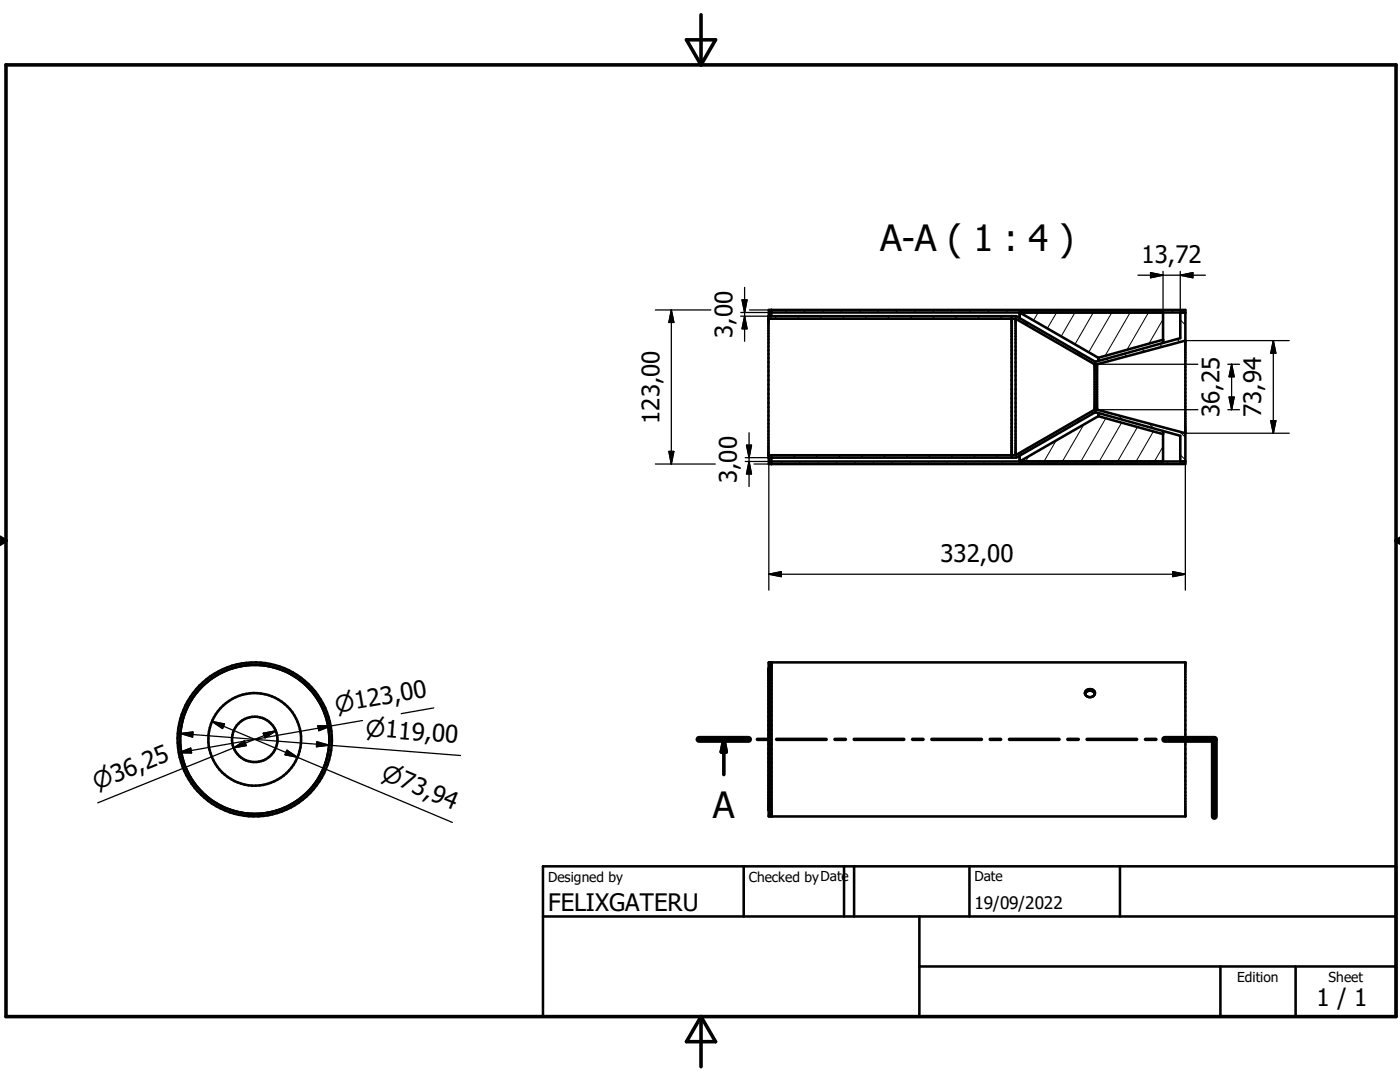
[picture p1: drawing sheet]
<svg xmlns="http://www.w3.org/2000/svg" width="279mm" height="216mm" viewBox="0 0 279 216" stroke-linecap="round" stroke-linejoin="round" font-family="sans-serif">
<g fill="none" stroke="#000" stroke-width=".2">
<path d="M153.9 62.3l-.5 .3M155.1 63.1l-.5 .5M156.7 61.8l.3 .6M159.6 63.1l-.5 .5M160.4 61.8l.3 .6M164.1 63.1l-.5 .5M164.1 61.8l.2 .6M167.7 61.8l.3 .6M168.6 63.1l-.5 .5M171.4 61.8l.3 .6M173.1 63.1l-.5 .5M175.1 61.8l.3 .6"/>
<path d="M177.6 63.1l-.5 .5M178.7 61.8l.3 .6M182.1 63.1l-.5 .5M182.4 61.8l.3 .6M186.1 61.8l.3 .6M186.6 63.1l-.5 .5M189.8 61.8l.2 .6M191.1 63.1l-.6 .5M193.4 61.8l.3 .6M195.6 63.1l-.5 .5M197.1 61.8l.3 .6M200.1 63.1l-.5 .5"/>
<path d="M200.8 61.8l.3 .6M203.5 62.4h.1M204.1 63.8l1.3 1.4M204.4 61.8l.3 .6M207.2 62.4l-.9 1.5M208.1 61.8l.3 .6M210.9 62.4l-1.9 3.1M211.8 61.8l.3 .6M214.5 62.4l-2.7 4.7M214.7 69.9l1.4 1.4M215.5 61.8l.3 .6M218.2 62.4l-3.7 6.3"/>
<path d="M219.1 61.8l.3 .6M220.8 71.6l.5 .5M221.9 62.4l-4.6 7.9M222.8 61.8l.3 .6M224.3 70.6l.6 .5M225.5 62.4l-5 8.6M226.5 61.8l.3 .6M227.9 69.6l.5 .5M229.2 62.4l-4.3 7.4M230.2 61.8l.2 .6M231.4 68.6l.6 .6M232.1 63.7l-2.8 4.9"/>
<path d="M233.8 61.8l.3 .6M234.9 67.7l.6 .6M235.5 63.8l1.1 1M153.9 91.8l-.5 .3M154.3 90.8l-.5 .5M155.9 92.1l.2 .5M158.8 90.8l-.5 .5M159.5 92.1l.3 .5M163.2 92.1l.3 .5M163.3 90.8l-.5 .5M166.9 92.1l.2 .5M167.8 90.8l-.5 .5"/>
<path d="M170.5 92.1l.3 .5M172.3 90.8l-.5 .5M174.2 92.1l.3 .5M176.8 90.8l-.5 .5M177.9 92.1l.3 .5M181.3 90.8l-.5 .5M181.5 92.1l.3 .5M185.2 92.1l.3 .5M185.8 90.8l-.5 .5M188.9 92.1l.3 .5M190.2 90.8l-.4 .5M192.6 92.1l.3 .5"/>
<path d="M194.7 90.8l-.5 .5M196.2 92.1l.3 .5M199.2 90.8l-.5 .5M199.9 92.1l.3 .5M203.6 92.1l.3 .5M203.6 90.3l.4 .4M205.3 91.1l-.6 1M206.5 88.7l.3 .3M207.3 92.1l.2 .5M209.3 87l.4 .4M210.8 87.9l-2.4 4.2M210.9 92.1l.3 .5"/>
<path d="M212.2 85.4l.3 .3M214.6 92.1l.3 .5M215 83.7l.4 .4M216.3 84.7l-4.3 7.4M217.9 82.1l.3 .3M218.3 92.1l.3 .5M220.7 83.5l-5 8.6M221.9 92.1l.3 .5M223.2 82.9l.8 .9M223.8 84.3l-4.4 7.8M225.6 92.1l.3 .5M227 85.2l-4 6.9"/>
<path d="M229.3 84.5l1 1M229.3 92.1l.3 .5M230.2 86.1l-3.5 6M232.1 89.1l-1.7 3M233 92.1l.2 .5M235.4 86.1l1.2 1.2M235.5 90.8l1.1 1"/>
</g>
<g fill="none" stroke="#000" stroke-width=".51">
<path d="M153.4 63.6h49.3M153.4 63.1v-1.3h83.2v30.8h-83.2v-1.3M153.9 61.8v1.3M153.9 62.4h82.7M201.9 63.1v28.2M202.7 63.6l15.8 9.1M202.7 63.6v27.2M203.5 63.5v-1.1l15.7 9M218.5 72.7h.4M218.5 72.7v9.1M218.9 72.7v9.1M219.2 71.4v.6"/>
<path d="M232.1 67.8l-12.9 3.6M232.1 62.4v6M235.5 62.4v5.1l-16.8 4.7h-.2l-15.7-9.1h-49.4v28.2h49.4l15.7-9h.2l16.8 4.7v5.1M236.6 68l-17.7 4.7M153.4 90.8h49.3M153.9 91.3v1.3M153.9 92.1h82.7M218.5 81.8h.4M218.5 81.8l-15.8 9M218.9 81.8l17.7 4.6M219.2 83l12.9 3.6M219.2 83l-15.7 9.1v-1.2"/>
<path d="M219.2 82.4v.6M232.1 86v6.1M41.4 136.1a14.8 14.8 0 0 0-1.7 21.3M44.3 134.2l-2.4 1.5M44.6 134a14.9 14.9 0 0 1 21.1 12.1M50.6 132.7a14.8 14.8 0 0 0-14.1 19M51 132.7l1.9 .1M53.5 132.9a14.8 14.8 0 0 1 11.6 18.7M153.4 133.4v28.2M153.4 132.2h83.2v30.7h-83.2zM153.9 132.2v30.7M216.5 138.4a1.07 1.07 0 0 1 1-.6 1.07 1.07 0 0 1 1 .6"/>
<path d="M216.5 138.4a.98 .98 0 0 1 1-.9 .98 .98 0 0 1 1 .9M216.5 138.4a1.05 1.05 0 0 0 1 .7 1.05 1.05 0 0 0 1-.7M36.7 152.3a14.8 14.8 0 0 0 5.1 7M40.1 157.8a14.8 14.8 0 0 0 18.5 2.4M65 152.2a14.9 14.9 0 0 1-22.7 7.5M65.7 146.6a14.9 14.9 0 0 1-6.6 13.3M108.4 172.9h170.2v30h-170.2zM148.4 172.9v10M168.4 172.9v10M170.5 172.9v10M193.5 172.9v10M223.5 172.9v10"/>
<path d="M108.4 182.9h170.2M183.5 192.8h95.1M183.5 182.9v20M243.6 192.8v10.1M258.6 192.8v10.1"/>
<circle cx="50.8" cy="147.5" r="15.4"/>
<circle cx="50.8" cy="147.5" r="4.5"/>
<circle cx="50.9" cy="147.5" r="9.2"/>
</g>
<circle cx="203.5" cy="62.4" r=".25" fill="#000"/>
<g fill="none" stroke="#000" stroke-width=".71">
<path d="M1.2 12.9h277.4v190h-277.4zM137 7.9h5.8l-2.9 5zM139.9 2.9v10M-.1 107.9h1.3M-.1 107.2l1.3 .7M1.2 107.9l-1.2 .7M278.6 107.9h.8M278.6 107.9l.8 .5M279.4 107.4l-.8 .5M139.5 147.5h9.9M144.5 147.5v7.1M144.5 147.5l.4 2.5h-1z"/>
<path d="M151.1 147.5h2.1M155 147.5h9.9M166.6 147.5h2.1M170.5 147.5h9.9M182.1 147.5h2.1M186 147.5h9.9M197.6 147.5h2.1M201.5 147.5h9.9M213.1 147.5h2.1M217 147.5h9.8M228.6 147.5h2.1M232.4 147.5h9.9v15.4"/>
<path d="M139.9 202.9v10M139.9 202.9l2.9 5h-5.8z"/>
</g>
<path d="M139.5 147.5h9.9M232.4 147.5h9.9v15.4" fill="none" stroke="#000" stroke-width="1.4"/>
<path d="M144.5 147.5l.4 2.5h-1z" fill="#000" stroke="#000" stroke-width=".71"/>
<g fill="none" stroke="#000" stroke-width=".25">
<path d="M148.1 59.8h1l-.5 2.6zM148.6 57.4v10.7M227.1 54.9h13.5M229.6 54.4l2.5 .5-2.5 .5zM232.1 54.2v8.2M235.5 54.9l2.6-.5v1zM235.5 54.2v8.2M130.8 61.8h11.1M134 61.8v30.8M134 61.8l.5 2.5h-1zM147.8 63.1h5.6M147.8 62.4h6.1"/>
<path d="M148.6 63.1l.5 2.5h-1zM149.6 61.8h3.8M218.9 72.7h20.2M236.6 68h20.7M245 72.7h2.4M245.3 79.2h1l-.5 2.6zM245.8 72.7v9.1M245.8 72.7l.5 2.5h-1zM254.1 68v18.4M254.1 68l.5 2.5h-1zM130.8 92.6h12M133.5 90.1h1l-.5 2.5z"/>
<path d="M148.7 91.3h4.7M148.7 92.1h5.2M149 88.8h1l-.5 2.5zM149.5 86.3v10.8M149.5 92.1l.5 2.5h-1zM150.5 92.6h2.9v25.2M218.9 81.8h20.2M236.6 92.6v25.2M236.6 86.4h20.7M245 81.8h2.4M253.6 84h1l-.5 2.4zM153.4 114.6h83.2"/>
<path d="M153.4 114.6l2.5-.5v1zM234 114.1l2.6 .5-2.6 .5zM35.7 150.2l2.4-.9 .1 .9zM36 146.4l29.7 2.3M36 146.4l2.5-.3-.1 1zM42.3 144l17.1 7.1M42.3 144l2.5 .5-.4 .9zM46.6 149.2l2.2-1.4 .3 1zM52.5 146.3l2.5-.5-2.1 1.4zM55 145.8l-35.5 14.4M57.3 149.7l2.1 1.4-2.5-.5zM59.4 151.1l30.9 13"/>
<path d="M63.2 148l2.5 .7-2.5 .3zM63.4 144.8l2.6 .1-2.4 .9zM65.7 148.7l26.2 2.1M66 144.9l-30.3 5.3M72.3 143.8l-6.3 1.1M86.6 141.3l-6.5 1.1"/>
</g>
<g fill="#000" stroke="#000" stroke-width=".25">
<path d="M148.1 59.8h1l-.5 2.6zM229.6 54.4l2.5 .5-2.5 .5zM235.5 54.9l2.6-.5v1zM134 61.8l.5 2.5h-1zM148.6 63.1l.5 2.5h-1zM245.3 79.2h1l-.5 2.6zM245.8 72.7l.5 2.5h-1zM254.1 68l.5 2.5h-1zM133.5 90.1h1l-.5 2.5zM149 88.8h1l-.5 2.5zM149.5 92.1l.5 2.5h-1zM253.6 84h1l-.5 2.4z"/>
<path d="M153.4 114.6l2.5-.5v1zM234 114.1l2.6 .5-2.6 .5zM35.7 150.2l2.4-.9 .1 .9zM36 146.4l2.5-.3-.1 1zM42.3 144l2.5 .5-.4 .9zM46.6 149.2l2.2-1.4 .3 1zM52.5 146.3l2.5-.5-2.1 1.4zM57.3 149.7l2.1 1.4-2.5-.5zM63.2 148l2.5 .7-2.5 .3zM63.4 144.8l2.6 .1-2.4 .9z"/>
</g>
<g font-size="7.2">
<text x="175.6" y="50.1">A-A ( 1 : 4 )</text>
<text x="142.2" y="163.3">A</text>
</g>
<g font-size="4.8">
<text x="227.8" y="52.5">13,72</text>
<text x="146.2" y="67.4" transform="rotate(-90 146.2 67.4)">3,00</text>
<text x="243.4" y="83.2" transform="rotate(-90 243.4 83.2)">36,25</text>
<text x="251.7" y="83.2" transform="rotate(-90 251.7 83.2)">73,94</text>
<text x="131.6" y="84.5" transform="rotate(-90 131.6 84.5)">123,00</text>
<text x="147.1" y="96.4" transform="rotate(-90 147.1 96.4)">3,00</text>
<text x="187.7" y="112.2">332,00</text>
<text x="76.8" y="147.1" transform="rotate(4 76.8 147.1)">119,00</text>
<text x="109.4" y="181.8">FELIXGATERU</text>
<text x="262.8" y="200.8">1 / 1</text>
</g>
<g font-size="4.6">
<text x="67.1" y="142.2" transform="rotate(-10 67.1 142.2)">n123,00</text>
<text x="72.9" y="146.9" transform="rotate(5 72.9 146.9)">n</text>
<text x="75.9" y="155.4" transform="rotate(23 75.9 155.4)">n73,94</text>
<text x="19.3" y="157.7" transform="rotate(-22 19.3 157.7)">n36,25</text>
</g>
<text font-size="3.4" x="194.5" y="181.3">19/09/2022</text>
<g font-size="2.7">
<text x="109.4" y="175.9">Designed by</text>
<text x="149.4" y="175.9">Checked byDate</text>
<text x="194.5" y="175.9">Date</text>
<text x="246.9" y="196">Edition</text>
<text x="265.1" y="196">Sheet</text>
</g>
</svg>
